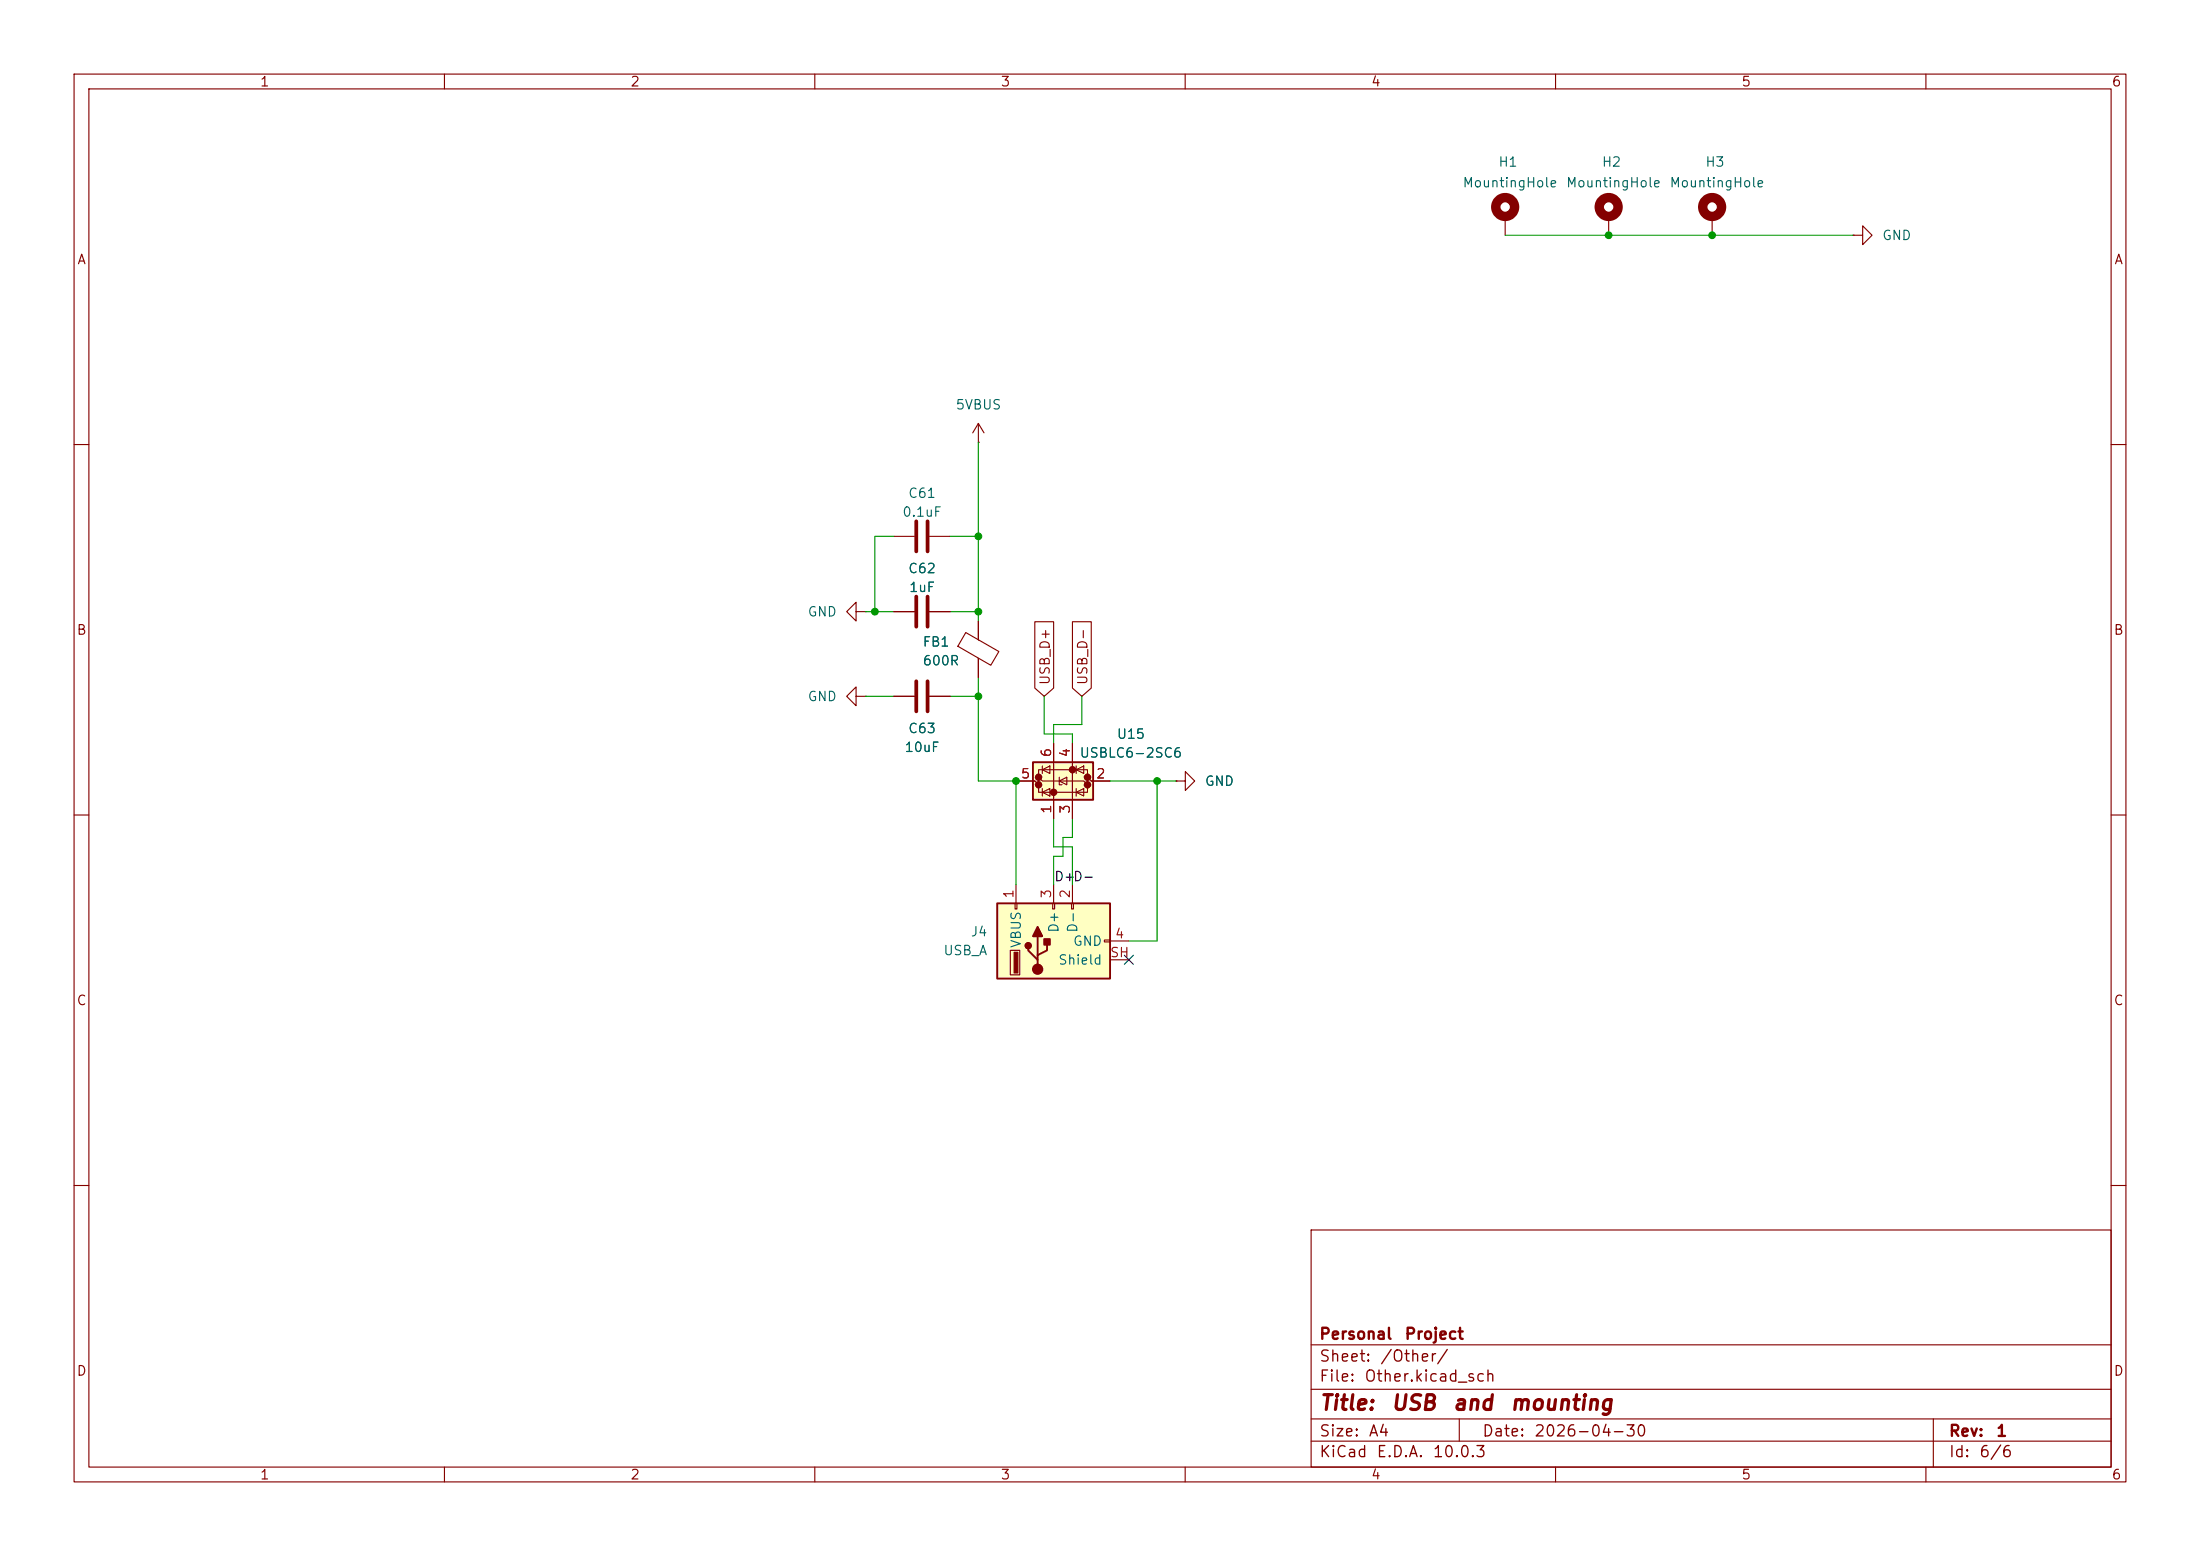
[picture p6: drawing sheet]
(kicad_sch
 (version 20260306)
 (generator "eeschema")
 (generator_version "10.0")
 (paper "A4")
 (title_block
  (title "USB and mounting")
  (date "2026-04-30")
  (rev "1")
  (company "Personal Project"))
 (lib_symbols
  (symbol "Connector:USB_A"
   (pin_names
    (offset 1.016)) (exclude_from_sim no) (in_bom yes) (on_board yes)
   (in_pos_files yes)
   (duplicate_pin_numbers_are_jumpers no)
   (property "Reference" "J2" (at 1.2701 8.89 90) (show_name no) (do_not_autoplace no) (effects (font (size 1.27 1.27)) (justify left)))
   (property "Value" "USB_A" (at -1.2699 8.89 90) (show_name no) (do_not_autoplace no) (effects (font (size 1.27 1.27)) (justify left)))
   (property "Footprint" "" (at 3.81 -1.27 0) (show_name no) (do_not_autoplace no) (hide yes) (effects (font (size 1.27 1.27))))
   (property "Datasheet" "" (at 3.81 -1.27 0) (show_name no) (do_not_autoplace no) (hide yes) (effects (font (size 1.27 1.27))))
   (property "Description" "USB Type A connector" (at 0 0 0) (show_name no) (do_not_autoplace no) (hide yes) (effects (font (size 1.27 1.27))))
   (symbol "USB_A_0_1"
    (rectangle (start -5.08 -7.62) (end 5.08 7.62) (stroke (width 0.254) (type default)) (fill (type background)))
    (circle (center -3.81 2.159) (radius 0.635) (stroke (width 0.254) (type default)) (fill (type outline)))
    (polyline (pts (xy -3.175 2.159) (xy -2.54 2.159) (xy -1.27 3.429) (xy -0.635 3.429)) (stroke (width 0.254) (type default)) (fill (type none)))
    (polyline (pts (xy -2.54 2.159) (xy -1.905 2.159) (xy -1.27 0.889) (xy 0 0.889)) (stroke (width 0.254) (type default)) (fill (type none)))
    (rectangle (start -1.524 4.826) (end -4.318 5.334) (stroke (width 0) (type default)) (fill (type outline)))
    (rectangle (start -1.27 4.572) (end -4.572 5.842) (stroke (width 0) (type default)) (fill (type none)))
    (circle (center -0.635 3.429) (radius 0.381) (stroke (width 0.254) (type default)) (fill (type outline)))
    (rectangle (start -0.127 -7.62) (end 0.127 -6.858) (stroke (width 0) (type default)) (fill (type none)))
    (rectangle (start 0.254 1.27) (end -0.508 0.508) (stroke (width 0.254) (type default)) (fill (type outline)))
    (polyline (pts (xy 0.635 2.794) (xy 0.635 1.524) (xy 1.905 2.159) (xy 0.635 2.794)) (stroke (width 0.254) (type default)) (fill (type outline)))
    (rectangle (start 5.08 4.953) (end 4.318 5.207) (stroke (width 0) (type default)) (fill (type none)))
    (rectangle (start 5.08 -0.127) (end 4.318 0.127) (stroke (width 0) (type default)) (fill (type none)))
    (rectangle (start 5.08 -2.667) (end 4.318 -2.413) (stroke (width 0) (type default)) (fill (type none))))
   (symbol "USB_A_1_1"
    (polyline (pts (xy -1.905 2.159) (xy 0.635 2.159)) (stroke (width 0.254) (type default)) (fill (type none)))
    (pin power_out line (at 7.62 5.08 180) (length 2.54) (name "VBUS" (effects (font (size 1.27 1.27)))) (number "1" (effects (font (size 1.27 1.27)))))
    (pin bidirectional line (at 7.62 -2.54 180) (length 2.54) (name "D-" (effects (font (size 1.27 1.27)))) (number "2" (effects (font (size 1.27 1.27)))))
    (pin bidirectional line (at 7.62 0 180) (length 2.54) (name "D+" (effects (font (size 1.27 1.27)))) (number "3" (effects (font (size 1.27 1.27)))))
    (pin power_out line (at 0 -10.16 90) (length 2.54) (name "GND" (effects (font (size 1.27 1.27)))) (number "4" (effects (font (size 1.27 1.27)))))
    (pin passive line (at -2.54 -10.16 90) (length 2.54) (name "Shield" (effects (font (size 1.27 1.27)))) (number "SH" (effects (font (size 1.27 1.27))))))
   (embedded_fonts no))
  (symbol "Device:C"
   (pin_numbers (hide yes))
   (pin_names
    (offset 0.254)) (exclude_from_sim no) (in_bom yes) (on_board yes)
   (in_pos_files yes)
   (duplicate_pin_numbers_are_jumpers no)
   (property "Reference" "C" (at 0.635 2.54 0) (show_name no) (do_not_autoplace no) (effects (font (size 1.27 1.27)) (justify left)))
   (property "Value" "C" (at 0.635 -2.54 0) (show_name no) (do_not_autoplace no) (effects (font (size 1.27 1.27)) (justify left)))
   (property "Footprint" "" (at 0.9652 -3.81 0) (show_name no) (do_not_autoplace no) (hide yes) (effects (font (size 1.27 1.27))))
   (property "Datasheet" "" (at 0 0 0) (show_name no) (do_not_autoplace no) (hide yes) (effects (font (size 1.27 1.27))))
   (property "Description" "Unpolarized capacitor" (at 0 0 0) (show_name no) (do_not_autoplace no) (hide yes) (effects (font (size 1.27 1.27))))
   (symbol "C_0_1"
    (polyline (pts (xy -2.032 0.762) (xy 2.032 0.762)) (stroke (width 0.508) (type default)) (fill (type none)))
    (polyline (pts (xy -2.032 -0.762) (xy 2.032 -0.762)) (stroke (width 0.508) (type default)) (fill (type none))))
   (symbol "C_1_1"
    (pin passive line (at 0 3.81 270) (length 2.794) (name "" (effects (font (size 1.27 1.27)))) (number "1" (effects (font (size 1.27 1.27)))))
    (pin passive line (at 0 -3.81 90) (length 2.794) (name "" (effects (font (size 1.27 1.27)))) (number "2" (effects (font (size 1.27 1.27))))))
   (embedded_fonts no))
  (symbol "Device:FerriteBead"
   (pin_numbers (hide yes))
   (pin_names
    (offset 0)) (exclude_from_sim no) (in_bom yes) (on_board yes)
   (in_pos_files yes)
   (duplicate_pin_numbers_are_jumpers no)
   (property "Reference" "FB" (at -3.81 0.635 90) (show_name no) (do_not_autoplace no) (effects (font (size 1.27 1.27))))
   (property "Value" "FerriteBead" (at 3.81 0 90) (show_name no) (do_not_autoplace no) (effects (font (size 1.27 1.27))))
   (property "Footprint" "" (at -1.778 0 90) (show_name no) (do_not_autoplace no) (hide yes) (effects (font (size 1.27 1.27))))
   (property "Datasheet" "" (at 0 0 0) (show_name no) (do_not_autoplace no) (hide yes) (effects (font (size 1.27 1.27))))
   (property "Description" "Ferrite bead" (at 0 0 0) (show_name no) (do_not_autoplace no) (hide yes) (effects (font (size 1.27 1.27))))
   (symbol "FerriteBead_0_1"
    (polyline (pts (xy -2.7686 0.4064) (xy -1.7018 2.2606) (xy 2.7686 -0.3048) (xy 1.6764 -2.159) (xy -2.7686 0.4064)) (stroke (width 0) (type default)) (fill (type none)))
    (polyline (pts (xy 0 1.27) (xy 0 1.2954)) (stroke (width 0) (type default)) (fill (type none)))
    (polyline (pts (xy 0 -1.27) (xy 0 -1.2192)) (stroke (width 0) (type default)) (fill (type none))))
   (symbol "FerriteBead_1_1"
    (pin passive line (at 0 3.81 270) (length 2.54) (name "" (effects (font (size 1.27 1.27)))) (number "1" (effects (font (size 1.27 1.27)))))
    (pin passive line (at 0 -3.81 90) (length 2.54) (name "" (effects (font (size 1.27 1.27)))) (number "2" (effects (font (size 1.27 1.27))))))
   (embedded_fonts no))
  (symbol "Mechanical:MountingHole_Pad"
   (pin_numbers (hide yes))
   (pin_names
    (offset 1.016) (hide yes)) (exclude_from_sim no) (in_bom no) (on_board yes)
   (in_pos_files yes)
   (duplicate_pin_numbers_are_jumpers no)
   (property "Reference" "H" (at 0 6.35 0) (show_name no) (do_not_autoplace no) (effects (font (size 1.27 1.27))))
   (property "Value" "MountingHole_Pad" (at 0 4.445 0) (show_name no) (do_not_autoplace no) (effects (font (size 1.27 1.27))))
   (property "Footprint" "" (at 0 0 0) (show_name no) (do_not_autoplace no) (hide yes) (effects (font (size 1.27 1.27))))
   (property "Datasheet" "" (at 0 0 0) (show_name no) (do_not_autoplace no) (hide yes) (effects (font (size 1.27 1.27))))
   (property "Description" "Mounting Hole with connection" (at 0 0 0) (show_name no) (do_not_autoplace no) (hide yes) (effects (font (size 1.27 1.27))))
   (symbol "MountingHole_Pad_0_1"
    (circle (center 0 1.27) (radius 1.27) (stroke (width 1.27) (type default)) (fill (type none))))
   (symbol "MountingHole_Pad_1_1"
    (pin input line (at 0 -2.54 90) (length 2.54) (name "1" (effects (font (size 1.27 1.27)))) (number "1" (effects (font (size 1.27 1.27))))))
   (embedded_fonts no))
  (symbol "Power_Protection:USBLC6-2SC6"
   (pin_names (hide yes)) (exclude_from_sim no) (in_bom yes) (on_board yes)
   (in_pos_files yes)
   (duplicate_pin_numbers_are_jumpers no)
   (property "Reference" "U" (at 0.635 5.715 0) (show_name no) (do_not_autoplace no) (effects (font (size 1.27 1.27)) (justify left)))
   (property "Value" "USBLC6-2SC6" (at 0.635 3.81 0) (show_name no) (do_not_autoplace no) (effects (font (size 1.27 1.27)) (justify left)))
   (property "Footprint" "Package_TO_SOT_SMD:SOT-23-6" (at 1.27 -6.35 0) (show_name no) (do_not_autoplace no) (hide yes) (effects (font (size 1.27 1.27)
    (italic yes)) (justify left)))
   (property "Datasheet" "https://www.st.com/resource/en/datasheet/usblc6-2.pdf" (at 1.27 -8.255 0) (show_name no) (do_not_autoplace no) (hide yes) (effects (font (size 1.27 1.27)) (justify left)))
   (property "Description" "Very low capacitance ESD protection diode, 2 data-line, SOT-23-6" (at 0 0 0) (show_name no) (do_not_autoplace no) (hide yes) (effects (font (size 1.27 1.27))))
   (symbol "USBLC6-2SC6_0_0"
    (circle (center -1.524 0) (radius 0.0001) (stroke (width 0.508) (type default)) (fill (type none)))
    (circle (center -0.508 2.032) (radius 0.0001) (stroke (width 0.508) (type default)) (fill (type none)))
    (circle (center -0.508 -4.572) (radius 0.0001) (stroke (width 0.508) (type default)) (fill (type none)))
    (circle (center 0.508 2.032) (radius 0.0001) (stroke (width 0.508) (type default)) (fill (type none)))
    (circle (center 0.508 -4.572) (radius 0.0001) (stroke (width 0.508) (type default)) (fill (type none)))
    (circle (center 1.524 -2.54) (radius 0.0001) (stroke (width 0.508) (type default)) (fill (type none))))
   (symbol "USBLC6-2SC6_0_1"
    (polyline (pts (xy -2.54 0) (xy 2.54 0)) (stroke (width 0) (type default)) (fill (type none)))
    (polyline (pts (xy -2.54 -2.54) (xy 2.54 -2.54)) (stroke (width 0) (type default)) (fill (type none)))
    (polyline (pts (xy -2.032 0.508) (xy -1.016 0.508) (xy -1.524 1.524) (xy -2.032 0.508)) (stroke (width 0) (type default)) (fill (type none)))
    (polyline (pts (xy -2.032 -3.048) (xy -1.016 -3.048)) (stroke (width 0) (type default)) (fill (type none)))
    (polyline (pts (xy -1.016 1.524) (xy -2.032 1.524)) (stroke (width 0) (type default)) (fill (type none)))
    (polyline (pts (xy -1.016 -4.064) (xy -2.032 -4.064) (xy -1.524 -3.048) (xy -1.016 -4.064)) (stroke (width 0) (type default)) (fill (type none)))
    (polyline (pts (xy -0.508 -1.143) (xy -0.508 -0.762) (xy 0.508 -0.762)) (stroke (width 0) (type default)) (fill (type none)))
    (polyline (pts (xy 0 2.54) (xy -0.508 2.032) (xy 0.508 2.032) (xy 0 1.524) (xy 0 -4.064) (xy -0.508 -4.572) (xy 0.508 -4.572) (xy 0 -5.08)) (stroke (width 0) (type default)) (fill (type none)))
    (polyline (pts (xy 0.508 -1.778) (xy -0.508 -1.778) (xy 0 -0.762) (xy 0.508 -1.778)) (stroke (width 0) (type default)) (fill (type none)))
    (polyline (pts (xy 1.016 1.524) (xy 2.032 1.524)) (stroke (width 0) (type default)) (fill (type none)))
    (polyline (pts (xy 1.016 -3.048) (xy 2.032 -3.048)) (stroke (width 0) (type default)) (fill (type none)))
    (polyline (pts (xy 2.032 0.508) (xy 1.016 0.508) (xy 1.524 1.524) (xy 2.032 0.508)) (stroke (width 0) (type default)) (fill (type none)))
    (polyline (pts (xy 2.032 -4.064) (xy 1.016 -4.064) (xy 1.524 -3.048) (xy 2.032 -4.064)) (stroke (width 0) (type default)) (fill (type none))))
   (symbol "USBLC6-2SC6_1_1"
    (rectangle (start -2.54 2.794) (end 2.54 -5.334) (stroke (width 0.254) (type default)) (fill (type background)))
    (polyline (pts (xy -0.508 2.032) (xy -1.524 2.032) (xy -1.524 -4.572) (xy -0.508 -4.572)) (stroke (width 0) (type default)) (fill (type none)))
    (polyline (pts (xy 0.508 -4.572) (xy 1.524 -4.572) (xy 1.524 2.032) (xy 0.508 2.032)) (stroke (width 0) (type default)) (fill (type none)))
    (pin passive line (at -5.08 0 0) (length 2.54) (name "I/O1" (effects (font (size 1.27 1.27)))) (number "1" (effects (font (size 1.27 1.27)))))
    (pin passive line (at 0 -7.62 90) (length 2.54) (name "GND" (effects (font (size 1.27 1.27)))) (number "2" (effects (font (size 1.27 1.27)))))
    (pin passive line (at -5.08 -2.54 0) (length 2.54) (name "I/O2" (effects (font (size 1.27 1.27)))) (number "3" (effects (font (size 1.27 1.27)))))
    (pin passive line (at 5.08 -2.54 180) (length 2.54) (name "I/O2" (effects (font (size 1.27 1.27)))) (number "4" (effects (font (size 1.27 1.27)))))
    (pin passive line (at 0 5.08 270) (length 2.54) (name "VBUS" (effects (font (size 1.27 1.27)))) (number "5" (effects (font (size 1.27 1.27)))))
    (pin passive line (at 5.08 0 180) (length 2.54) (name "I/O1" (effects (font (size 1.27 1.27)))) (number "6" (effects (font (size 1.27 1.27))))))
   (embedded_fonts no))
  (symbol "power:GND"
   (power global)
   (pin_numbers (hide yes))
   (pin_names
    (offset 0) (hide yes)) (exclude_from_sim no) (in_bom yes) (on_board yes)
   (in_pos_files yes)
   (duplicate_pin_numbers_are_jumpers no)
   (property "Reference" "#PWR" (at 0 -6.35 0) (show_name no) (do_not_autoplace no) (hide yes) (effects (font (size 1.27 1.27))))
   (property "Value" "GND" (at 0 -3.81 0) (show_name no) (do_not_autoplace no) (effects (font (size 1.27 1.27))))
   (property "Footprint" "" (at 0 0 0) (show_name no) (do_not_autoplace no) (hide yes) (effects (font (size 1.27 1.27))))
   (property "Datasheet" "" (at 0 0 0) (show_name no) (do_not_autoplace no) (hide yes) (effects (font (size 1.27 1.27))))
   (property "Description" "Power symbol creates a global label with name \"GND\" , ground" (at 0 0 0) (show_name no) (do_not_autoplace no) (hide yes) (effects (font (size 1.27 1.27))))
   (symbol "GND_0_1"
    (polyline (pts (xy 0 0) (xy 0 -1.27) (xy 1.27 -1.27) (xy 0 -2.54) (xy -1.27 -1.27) (xy 0 -1.27)) (stroke (width 0) (type default)) (fill (type none))))
   (symbol "GND_1_1"
    (pin power_in line (at 0 0 270) (length 0) (name "" (effects (font (size 1.27 1.27)))) (number "1" (effects (font (size 1.27 1.27))))))
   (embedded_fonts no))
  (symbol "power:VBUS"
   (power global)
   (pin_numbers (hide yes))
   (pin_names
    (offset 0) (hide yes)) (exclude_from_sim no) (in_bom yes) (on_board yes)
   (in_pos_files yes)
   (duplicate_pin_numbers_are_jumpers no)
   (property "Reference" "#PWR" (at 0 -3.81 0) (show_name no) (do_not_autoplace no) (hide yes) (effects (font (size 1.27 1.27))))
   (property "Value" "VBUS" (at 0 3.556 0) (show_name no) (do_not_autoplace no) (effects (font (size 1.27 1.27))))
   (property "Footprint" "" (at 0 0 0) (show_name no) (do_not_autoplace no) (hide yes) (effects (font (size 1.27 1.27))))
   (property "Datasheet" "" (at 0 0 0) (show_name no) (do_not_autoplace no) (hide yes) (effects (font (size 1.27 1.27))))
   (property "Description" "Power symbol creates a global label with name \"VBUS\"" (at 0 0 0) (show_name no) (do_not_autoplace no) (hide yes) (effects (font (size 1.27 1.27))))
   (symbol "VBUS_0_1"
    (polyline (pts (xy -0.762 1.27) (xy 0 2.54)) (stroke (width 0) (type default)) (fill (type none)))
    (polyline (pts (xy 0 2.54) (xy 0.762 1.27)) (stroke (width 0) (type default)) (fill (type none)))
    (polyline (pts (xy 0 0) (xy 0 2.54)) (stroke (width 0) (type default)) (fill (type none))))
   (symbol "VBUS_1_1"
    (pin power_in line (at 0 0 90) (length 0) (name "" (effects (font (size 1.27 1.27)))) (number "1" (effects (font (size 1.27 1.27))))))
   (embedded_fonts no)))
 (junction
  (at 231.14 31.75)
  (diameter 0)
  (color 0 0 0 0))
 (junction
  (at 156.21 105.41)
  (diameter 0)
  (color 0 0 0 0))
 (junction
  (at 217.17 31.75)
  (diameter 0)
  (color 0 0 0 0))
 (junction
  (at 137.16 105.41)
  (diameter 0)
  (color 0 0 0 0))
 (junction
  (at 132.08 72.39)
  (diameter 0)
  (color 0 0 0 0))
 (junction
  (at 132.08 82.55)
  (diameter 0)
  (color 0 0 0 0))
 (junction
  (at 132.08 93.98)
  (diameter 0)
  (color 0 0 0 0))
 (junction
  (at 118.11 82.55)
  (diameter 0)
  (color 0 0 0 0))
 (no_connect
  (at 152.4 129.54))
 (wire
  (pts (xy 142.24 119.38) (xy 142.24 115.57))
  (stroke (width 0) (type default)))
 (wire
  (pts (xy 116.84 93.98) (xy 120.65 93.98))
  (stroke (width 0) (type default)))
 (wire
  (pts (xy 144.78 113.03) (xy 144.78 110.49))
  (stroke (width 0) (type default)))
 (wire
  (pts (xy 156.21 105.41) (xy 158.75 105.41))
  (stroke (width 0) (type default)))
 (wire
  (pts (xy 128.27 72.39) (xy 132.08 72.39))
  (stroke (width 0) (type default)))
 (wire
  (pts (xy 132.08 91.44) (xy 132.08 93.98))
  (stroke (width 0) (type default)))
 (wire
  (pts (xy 118.11 72.39) (xy 120.65 72.39))
  (stroke (width 0) (type default)))
 (wire
  (pts (xy 149.86 105.41) (xy 156.21 105.41))
  (stroke (width 0) (type default)))
 (wire
  (pts (xy 128.27 82.55) (xy 132.08 82.55))
  (stroke (width 0) (type default)))
 (wire
  (pts (xy 132.08 93.98) (xy 132.08 105.41))
  (stroke (width 0) (type default)))
 (wire
  (pts (xy 143.51 113.03) (xy 144.78 113.03))
  (stroke (width 0) (type default)))
 (wire
  (pts (xy 144.78 114.3) (xy 142.24 114.3))
  (stroke (width 0) (type default)))
 (wire
  (pts (xy 132.08 105.41) (xy 137.16 105.41))
  (stroke (width 0) (type default)))
 (wire
  (pts (xy 142.24 115.57) (xy 143.51 115.57))
  (stroke (width 0) (type default)))
 (wire
  (pts (xy 231.14 31.75) (xy 250.19 31.75))
  (stroke (width 0) (type default)))
 (wire
  (pts (xy 142.24 114.3) (xy 142.24 110.49))
  (stroke (width 0) (type default)))
 (wire
  (pts (xy 140.97 93.98) (xy 140.97 99.06))
  (stroke (width 0) (type default)))
 (wire
  (pts (xy 144.78 119.38) (xy 144.78 114.3))
  (stroke (width 0) (type default)))
 (wire
  (pts (xy 132.08 72.39) (xy 132.08 82.55))
  (stroke (width 0) (type default)))
 (wire
  (pts (xy 132.08 82.55) (xy 132.08 83.82))
  (stroke (width 0) (type default)))
 (wire
  (pts (xy 142.24 100.33) (xy 142.24 97.79))
  (stroke (width 0) (type default)))
 (wire
  (pts (xy 132.08 59.69) (xy 132.08 72.39))
  (stroke (width 0) (type default)))
 (wire
  (pts (xy 146.05 93.98) (xy 146.05 97.79))
  (stroke (width 0) (type default)))
 (wire
  (pts (xy 203.2 31.75) (xy 217.17 31.75))
  (stroke (width 0) (type default)))
 (wire
  (pts (xy 118.11 82.55) (xy 120.65 82.55))
  (stroke (width 0) (type default)))
 (wire
  (pts (xy 118.11 72.39) (xy 118.11 82.55))
  (stroke (width 0) (type default)))
 (wire
  (pts (xy 142.24 97.79) (xy 146.05 97.79))
  (stroke (width 0) (type default)))
 (wire
  (pts (xy 140.97 99.06) (xy 144.78 99.06))
  (stroke (width 0) (type default)))
 (wire
  (pts (xy 156.21 127) (xy 156.21 105.41))
  (stroke (width 0) (type default)))
 (wire
  (pts (xy 152.4 127) (xy 156.21 127))
  (stroke (width 0) (type default)))
 (wire
  (pts (xy 143.51 115.57) (xy 143.51 113.03))
  (stroke (width 0) (type default)))
 (wire
  (pts (xy 116.84 82.55) (xy 118.11 82.55))
  (stroke (width 0) (type default)))
 (wire
  (pts (xy 144.78 100.33) (xy 144.78 99.06))
  (stroke (width 0) (type default)))
 (wire
  (pts (xy 128.27 93.98) (xy 132.08 93.98))
  (stroke (width 0) (type default)))
 (wire
  (pts (xy 217.17 31.75) (xy 231.14 31.75))
  (stroke (width 0) (type default)))
 (wire
  (pts (xy 137.16 105.41) (xy 137.16 119.38))
  (stroke (width 0) (type default)))
 (label "D+"
  (at 142.24 119.38 0)
  (effects (font (size 1.27 1.27)) (justify left bottom)))
 (label "D-"
  (at 144.78 119.38 0)
  (effects (font (size 1.27 1.27)) (justify left bottom)))
 (global_label "USB_D-"
  (shape input)
  (at 146.05 93.98 90)
  (fields_autoplaced yes)
  (effects (font (size 1.27 1.27)) (justify left))
  (property "Intersheetrefs" "${INTERSHEET_REFS}" (at 146.05 83.3748 90) (hide yes) (show_name no) (do_not_autoplace no) (effects (font (size 1.27 1.27)) (justify left))))
 (global_label "USB_D+"
  (shape input)
  (at 140.97 93.98 90)
  (fields_autoplaced yes)
  (effects (font (size 1.27 1.27)) (justify left))
  (property "Intersheetrefs" "${INTERSHEET_REFS}" (at 140.97 83.3748 90) (hide yes) (show_name no) (do_not_autoplace no) (effects (font (size 1.27 1.27)) (justify left))))
 (symbol
  (lib_id "Mechanical:MountingHole_Pad")
  (at 217.17 29.21 0)
  (unit 1)
  (body_style 1)
  (exclude_from_sim no)
  (in_bom no)
  (on_board yes)
  (in_pos_files yes)
  (dnp no)
  (property "Reference" "H2" (at 216.154 21.844 0) (show_name no) (do_not_autoplace no) (effects (font (size 1.27 1.27)) (justify left)))
  (property "Value" "MountingHole" (at 211.328 24.638 0) (show_name no) (do_not_autoplace no) (effects (font (size 1.27 1.27)) (justify left)))
  (property "Footprint" "MountingHole:MountingHole_3.2mm_M3_DIN965_Pad" (at 217.17 29.21 0) (hide yes) (show_name no) (do_not_autoplace no) (effects (font (size 1.27 1.27))))
  (property "Datasheet" "" (at 217.17 29.21 0) (hide yes) (show_name no) (do_not_autoplace no) (effects (font (size 1.27 1.27))))
  (property "Description" "Mounting Hole with connection" (at 217.17 29.21 0) (hide yes) (show_name no) (do_not_autoplace no) (effects (font (size 1.27 1.27))))
  (pin "1"))
 (symbol
  (lib_id "power:GND")
  (at 158.75 105.41 90)
  (unit 1)
  (body_style 1)
  (exclude_from_sim no)
  (in_bom yes)
  (on_board yes)
  (in_pos_files yes)
  (dnp no)
  (fields_autoplaced yes)
  (property "Reference" "#PWR0106" (at 165.1 105.41 0) (hide yes) (show_name no) (do_not_autoplace no) (effects (font (size 1.27 1.27))))
  (property "Value" "GND" (at 162.56 105.4099 90) (show_name no) (do_not_autoplace no) (effects (font (size 1.27 1.27)) (justify right)))
  (property "Footprint" "" (at 158.75 105.41 0) (hide yes) (show_name no) (do_not_autoplace no) (effects (font (size 1.27 1.27))))
  (property "Datasheet" "" (at 158.75 105.41 0) (hide yes) (show_name no) (do_not_autoplace no) (effects (font (size 1.27 1.27))))
  (property "Description" "Power symbol creates a global label with name \"GND\" , ground" (at 158.75 105.41 0) (hide yes) (show_name no) (do_not_autoplace no) (effects (font (size 1.27 1.27))))
  (pin "1"))
 (symbol
  (lib_id "Device:C")
  (at 124.46 82.55 90)
  (unit 1)
  (body_style 1)
  (exclude_from_sim no)
  (in_bom yes)
  (on_board yes)
  (in_pos_files yes)
  (dnp no)
  (property "Reference" "C62" (at 124.46 76.708 90) (show_name no) (do_not_autoplace no) (effects (font (size 1.27 1.27))))
  (property "Value" "1uF" (at 124.46 79.248 90) (show_name no) (do_not_autoplace no) (effects (font (size 1.27 1.27))))
  (property "Footprint" "Capacitor_SMD:C_0603_1608Metric_Pad1.08x0.95mm_HandSolder" (at 128.27 81.5848 0) (hide yes) (show_name no) (do_not_autoplace no) (effects (font (size 1.27 1.27))))
  (property "Datasheet" "" (at 124.46 82.55 0) (hide yes) (show_name no) (do_not_autoplace no) (effects (font (size 1.27 1.27))))
  (property "Description" "Unpolarized capacitor" (at 124.46 82.55 0) (hide yes) (show_name no) (do_not_autoplace no) (effects (font (size 1.27 1.27))))
  (pin "2")
  (pin "1"))
 (symbol
  (lib_id "Mechanical:MountingHole_Pad")
  (at 203.2 29.21 0)
  (unit 1)
  (body_style 1)
  (exclude_from_sim no)
  (in_bom no)
  (on_board yes)
  (in_pos_files yes)
  (dnp no)
  (property "Reference" "H1" (at 202.184 21.844 0) (show_name no) (do_not_autoplace no) (effects (font (size 1.27 1.27)) (justify left)))
  (property "Value" "MountingHole" (at 197.358 24.638 0) (show_name no) (do_not_autoplace no) (effects (font (size 1.27 1.27)) (justify left)))
  (property "Footprint" "MountingHole:MountingHole_3.2mm_M3_DIN965_Pad" (at 203.2 29.21 0) (hide yes) (show_name no) (do_not_autoplace no) (effects (font (size 1.27 1.27))))
  (property "Datasheet" "" (at 203.2 29.21 0) (hide yes) (show_name no) (do_not_autoplace no) (effects (font (size 1.27 1.27))))
  (property "Description" "Mounting Hole with connection" (at 203.2 29.21 0) (hide yes) (show_name no) (do_not_autoplace no) (effects (font (size 1.27 1.27))))
  (pin "1"))
 (symbol
  (lib_id "power:GND")
  (at 116.84 93.98 270)
  (unit 1)
  (body_style 1)
  (exclude_from_sim no)
  (in_bom yes)
  (on_board yes)
  (in_pos_files yes)
  (dnp no)
  (fields_autoplaced yes)
  (property "Reference" "#PWR0104" (at 110.49 93.98 0) (hide yes) (show_name no) (do_not_autoplace no) (effects (font (size 1.27 1.27))))
  (property "Value" "GND" (at 113.03 93.9799 90) (show_name no) (do_not_autoplace no) (effects (font (size 1.27 1.27)) (justify right)))
  (property "Footprint" "" (at 116.84 93.98 0) (hide yes) (show_name no) (do_not_autoplace no) (effects (font (size 1.27 1.27))))
  (property "Datasheet" "" (at 116.84 93.98 0) (hide yes) (show_name no) (do_not_autoplace no) (effects (font (size 1.27 1.27))))
  (property "Description" "Power symbol creates a global label with name \"GND\" , ground" (at 116.84 93.98 0) (hide yes) (show_name no) (do_not_autoplace no) (effects (font (size 1.27 1.27))))
  (pin "1"))
 (symbol
  (lib_id "Device:C")
  (at 124.46 72.39 90)
  (unit 1)
  (body_style 1)
  (exclude_from_sim no)
  (in_bom yes)
  (on_board yes)
  (in_pos_files yes)
  (dnp no)
  (property "Reference" "C61" (at 124.46 66.548 90) (show_name no) (do_not_autoplace no) (effects (font (size 1.27 1.27))))
  (property "Value" "0.1uF" (at 124.46 69.088 90) (show_name no) (do_not_autoplace no) (effects (font (size 1.27 1.27))))
  (property "Footprint" "Capacitor_SMD:C_0603_1608Metric_Pad1.08x0.95mm_HandSolder" (at 128.27 71.4248 0) (hide yes) (show_name no) (do_not_autoplace no) (effects (font (size 1.27 1.27))))
  (property "Datasheet" "" (at 124.46 72.39 0) (hide yes) (show_name no) (do_not_autoplace no) (effects (font (size 1.27 1.27))))
  (property "Description" "Unpolarized capacitor" (at 124.46 72.39 0) (hide yes) (show_name no) (do_not_autoplace no) (effects (font (size 1.27 1.27))))
  (pin "2")
  (pin "1"))
 (symbol
  (lib_id "Mechanical:MountingHole_Pad")
  (at 231.14 29.21 0)
  (unit 1)
  (body_style 1)
  (exclude_from_sim no)
  (in_bom no)
  (on_board yes)
  (in_pos_files yes)
  (dnp no)
  (property "Reference" "H3" (at 230.124 21.844 0) (show_name no) (do_not_autoplace no) (effects (font (size 1.27 1.27)) (justify left)))
  (property "Value" "MountingHole" (at 225.298 24.638 0) (show_name no) (do_not_autoplace no) (effects (font (size 1.27 1.27)) (justify left)))
  (property "Footprint" "MountingHole:MountingHole_3.2mm_M3_DIN965_Pad" (at 231.14 29.21 0) (hide yes) (show_name no) (do_not_autoplace no) (effects (font (size 1.27 1.27))))
  (property "Datasheet" "" (at 231.14 29.21 0) (hide yes) (show_name no) (do_not_autoplace no) (effects (font (size 1.27 1.27))))
  (property "Description" "Mounting Hole with connection" (at 231.14 29.21 0) (hide yes) (show_name no) (do_not_autoplace no) (effects (font (size 1.27 1.27))))
  (pin "1"))
 (symbol
  (lib_id "power:GND")
  (at 116.84 82.55 270)
  (unit 1)
  (body_style 1)
  (exclude_from_sim no)
  (in_bom yes)
  (on_board yes)
  (in_pos_files yes)
  (dnp no)
  (fields_autoplaced yes)
  (property "Reference" "#PWR0103" (at 110.49 82.55 0) (hide yes) (show_name no) (do_not_autoplace no) (effects (font (size 1.27 1.27))))
  (property "Value" "GND" (at 113.03 82.5499 90) (show_name no) (do_not_autoplace no) (effects (font (size 1.27 1.27)) (justify right)))
  (property "Footprint" "" (at 116.84 82.55 0) (hide yes) (show_name no) (do_not_autoplace no) (effects (font (size 1.27 1.27))))
  (property "Datasheet" "" (at 116.84 82.55 0) (hide yes) (show_name no) (do_not_autoplace no) (effects (font (size 1.27 1.27))))
  (property "Description" "Power symbol creates a global label with name \"GND\" , ground" (at 116.84 82.55 0) (hide yes) (show_name no) (do_not_autoplace no) (effects (font (size 1.27 1.27))))
  (pin "1"))
 (symbol
  (lib_id "power:VBUS")
  (at 132.08 59.69 0)
  (unit 1)
  (body_style 1)
  (exclude_from_sim no)
  (in_bom yes)
  (on_board yes)
  (in_pos_files yes)
  (dnp no)
  (fields_autoplaced yes)
  (property "Reference" "#PWR0105" (at 132.08 63.5 0) (hide yes) (show_name no) (do_not_autoplace no) (effects (font (size 1.27 1.27))))
  (property "Value" "5VBUS" (at 132.08 54.61 0) (show_name no) (do_not_autoplace no) (effects (font (size 1.27 1.27))))
  (property "Footprint" "" (at 132.08 59.69 0) (hide yes) (show_name no) (do_not_autoplace no) (effects (font (size 1.27 1.27))))
  (property "Datasheet" "" (at 132.08 59.69 0) (hide yes) (show_name no) (do_not_autoplace no) (effects (font (size 1.27 1.27))))
  (property "Description" "Power symbol creates a global label with name \"VBUS\"" (at 132.08 59.69 0) (hide yes) (show_name no) (do_not_autoplace no) (effects (font (size 1.27 1.27))))
  (pin "1"))
 (symbol
  (lib_id "Power_Protection:USBLC6-2SC6")
  (at 142.24 105.41 90)
  (unit 1)
  (body_style 1)
  (exclude_from_sim no)
  (in_bom yes)
  (on_board yes)
  (in_pos_files yes)
  (dnp no)
  (property "Reference" "U15" (at 152.654 99.06 90) (show_name no) (do_not_autoplace no) (effects (font (size 1.27 1.27))))
  (property "Value" "USBLC6-2SC6" (at 152.654 101.6 90) (show_name no) (do_not_autoplace no) (effects (font (size 1.27 1.27))))
  (property "Footprint" "Package_TO_SOT_SMD:SOT-23-6" (at 148.59 104.14 0) (hide yes) (show_name no) (do_not_autoplace no) (effects (font (size 1.27 1.27)
    (italic yes)) (justify left)))
  (property "Datasheet" "https://www.st.com/resource/en/datasheet/usblc6-2.pdf" (at 150.495 104.14 0) (hide yes) (show_name no) (do_not_autoplace no) (effects (font (size 1.27 1.27)) (justify left)))
  (property "Description" "Very low capacitance ESD protection diode, 2 data-line, SOT-23-6" (at 142.24 105.41 0) (hide yes) (show_name no) (do_not_autoplace no) (effects (font (size 1.27 1.27))))
  (pin "2")
  (pin "1")
  (pin "5")
  (pin "4")
  (pin "3")
  (pin "6"))
 (symbol
  (lib_id "Device:FerriteBead")
  (at 132.08 87.63 0)
  (unit 1)
  (body_style 1)
  (exclude_from_sim no)
  (in_bom yes)
  (on_board yes)
  (in_pos_files yes)
  (dnp no)
  (property "Reference" "FB1" (at 124.46 86.614 0) (show_name no) (do_not_autoplace no) (effects (font (size 1.27 1.27)) (justify left)))
  (property "Value" "600R" (at 124.46 89.154 0) (show_name no) (do_not_autoplace no) (effects (font (size 1.27 1.27)) (justify left)))
  (property "Footprint" "Inductor_SMD:L_0603_1608Metric_Pad1.05x0.95mm_HandSolder" (at 130.302 87.63 90) (hide yes) (show_name no) (do_not_autoplace no) (effects (font (size 1.27 1.27))))
  (property "Datasheet" "" (at 132.08 87.63 0) (hide yes) (show_name no) (do_not_autoplace no) (effects (font (size 1.27 1.27))))
  (property "Description" "Ferrite bead" (at 132.08 87.63 0) (hide yes) (show_name no) (do_not_autoplace no) (effects (font (size 1.27 1.27))))
  (pin "1")
  (pin "2"))
 (symbol
  (lib_id "Connector:USB_A")
  (at 142.24 127 90)
  (unit 1)
  (body_style 1)
  (exclude_from_sim no)
  (in_bom yes)
  (on_board yes)
  (in_pos_files yes)
  (dnp no)
  (fields_autoplaced yes)
  (property "Reference" "J4" (at 133.35 125.7299 90) (show_name no) (do_not_autoplace no) (effects (font (size 1.27 1.27)) (justify left)))
  (property "Value" "USB_A" (at 133.35 128.2699 90) (show_name no) (do_not_autoplace no) (effects (font (size 1.27 1.27)) (justify left)))
  (property "Footprint" "Connector_USB:USB_A_Molex_67643_Horizontal" (at 143.51 123.19 0) (hide yes) (show_name no) (do_not_autoplace no) (effects (font (size 1.27 1.27))))
  (property "Datasheet" "" (at 143.51 123.19 0) (hide yes) (show_name no) (do_not_autoplace no) (effects (font (size 1.27 1.27))))
  (property "Description" "USB Type A connector" (at 142.24 127 0) (hide yes) (show_name no) (do_not_autoplace no) (effects (font (size 1.27 1.27))))
  (pin "1")
  (pin "2")
  (pin "SH")
  (pin "4")
  (pin "3"))
 (symbol
  (lib_id "power:GND")
  (at 250.19 31.75 90)
  (unit 1)
  (body_style 1)
  (exclude_from_sim no)
  (in_bom yes)
  (on_board yes)
  (in_pos_files yes)
  (dnp no)
  (fields_autoplaced yes)
  (property "Reference" "#PWR0107" (at 256.54 31.75 0) (hide yes) (show_name no) (do_not_autoplace no) (effects (font (size 1.27 1.27))))
  (property "Value" "GND" (at 254 31.7499 90) (show_name no) (do_not_autoplace no) (effects (font (size 1.27 1.27)) (justify right)))
  (property "Footprint" "" (at 250.19 31.75 0) (hide yes) (show_name no) (do_not_autoplace no) (effects (font (size 1.27 1.27))))
  (property "Datasheet" "" (at 250.19 31.75 0) (hide yes) (show_name no) (do_not_autoplace no) (effects (font (size 1.27 1.27))))
  (property "Description" "Power symbol creates a global label with name \"GND\" , ground" (at 250.19 31.75 0) (hide yes) (show_name no) (do_not_autoplace no) (effects (font (size 1.27 1.27))))
  (pin "1"))
 (symbol
  (lib_id "Device:C")
  (at 124.46 93.98 90)
  (unit 1)
  (body_style 1)
  (exclude_from_sim no)
  (in_bom yes)
  (on_board yes)
  (in_pos_files yes)
  (dnp no)
  (property "Reference" "C63" (at 124.46 98.298 90) (show_name no) (do_not_autoplace no) (effects (font (size 1.27 1.27))))
  (property "Value" "10uF" (at 124.46 100.838 90) (show_name no) (do_not_autoplace no) (effects (font (size 1.27 1.27))))
  (property "Footprint" "Capacitor_SMD:C_0805_2012Metric_Pad1.18x1.45mm_HandSolder" (at 128.27 93.0148 0) (hide yes) (show_name no) (do_not_autoplace no) (effects (font (size 1.27 1.27))))
  (property "Datasheet" "https://www.mouser.ca/ProductDetail/YAGEO/CC0805KKX7R7BB106?qs=UgE%2F0m3bTsbyPftnSvLmPQ%3D%3D" (at 124.46 93.98 0) (hide yes) (show_name no) (do_not_autoplace no) (effects (font (size 1.27 1.27))))
  (property "Description" "Unpolarized capacitor" (at 124.46 93.98 0) (hide yes) (show_name no) (do_not_autoplace no) (effects (font (size 1.27 1.27))))
  (pin "2")
  (pin "1")))
